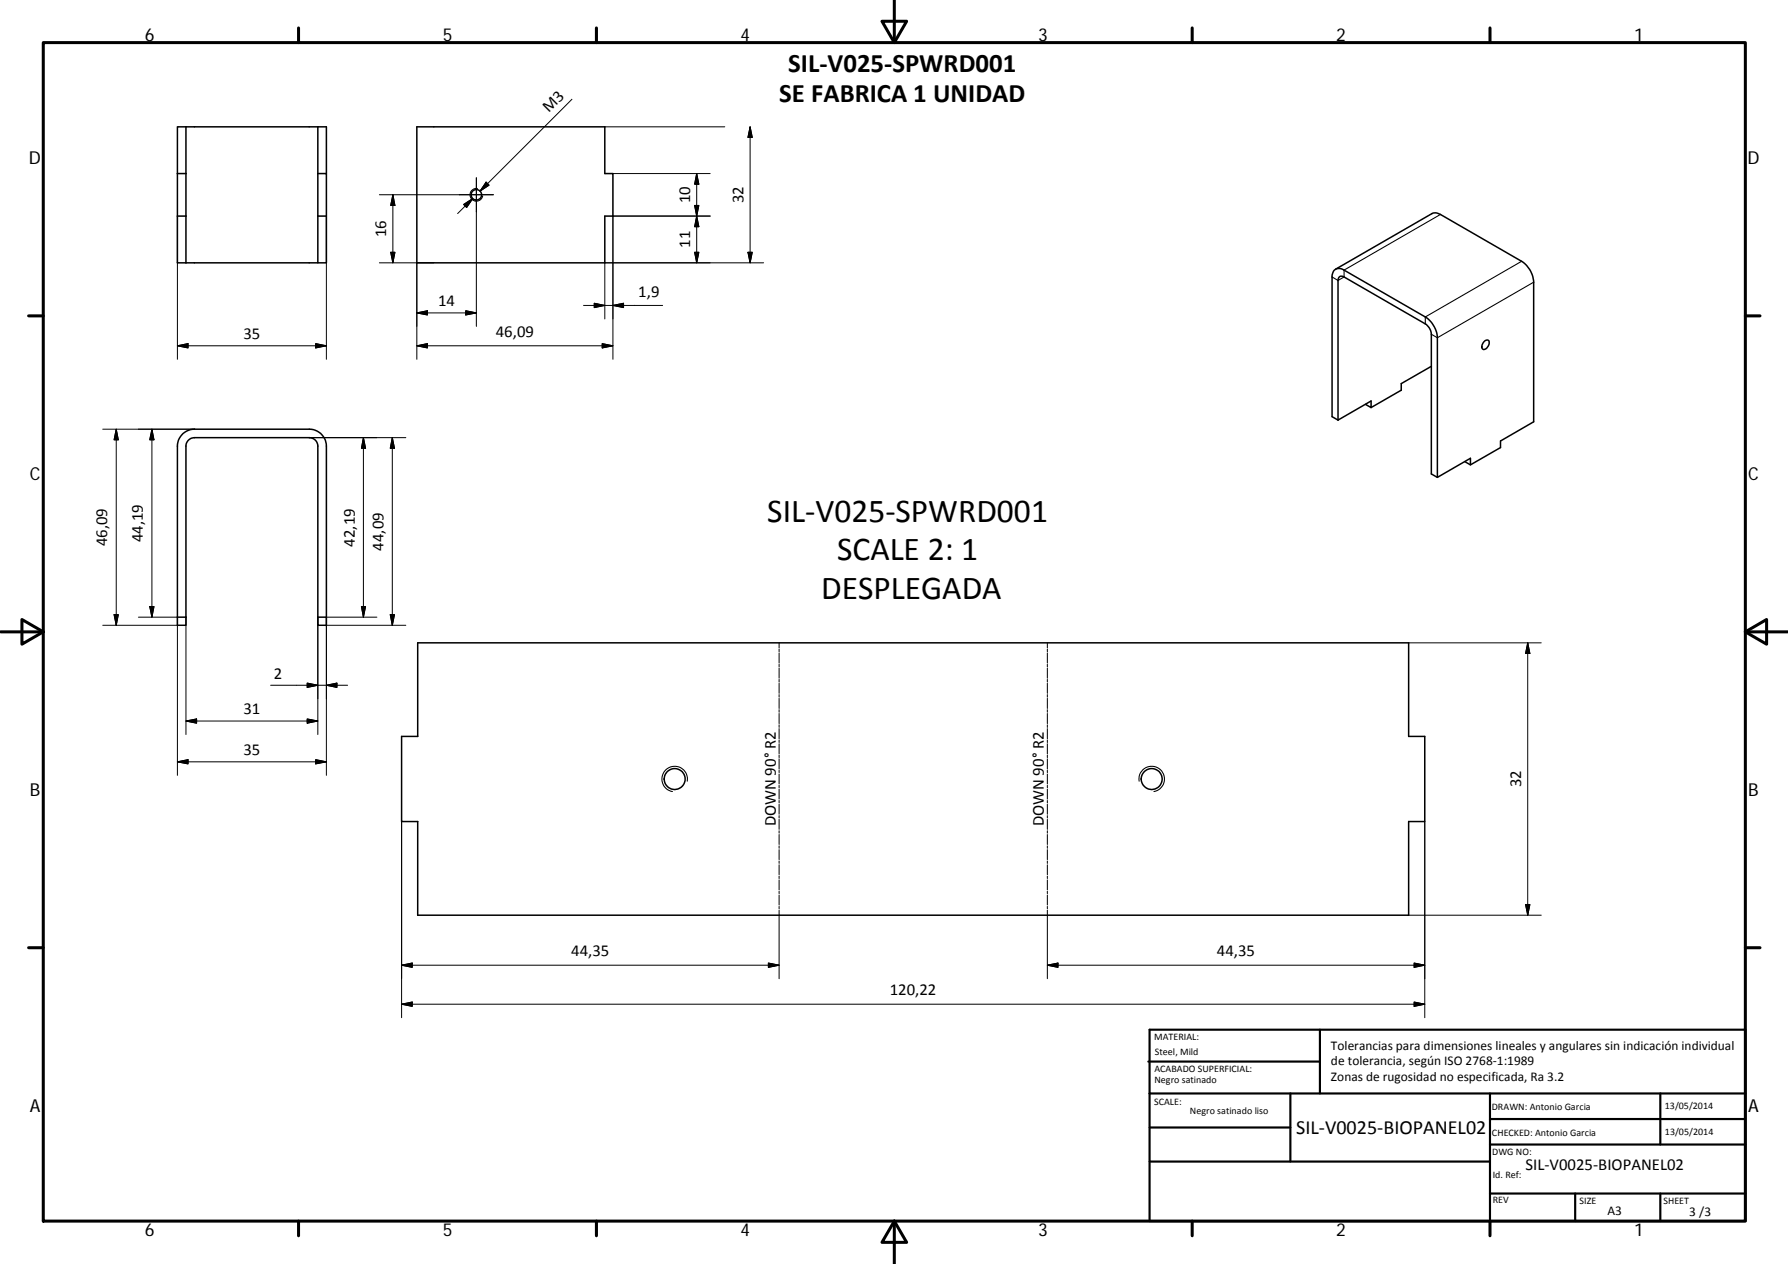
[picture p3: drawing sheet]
<svg xmlns="http://www.w3.org/2000/svg" width="420mm" height="297mm" viewBox="0 0 420 297" stroke-linecap="round" stroke-linejoin="round" font-family="sans-serif">
<g fill="none" stroke="#000" stroke-width=".36">
<path d="M43.7 29.8h31M43.7 29.8h-2v11M43.7 29.8v32M74.7 29.8v21M74.7 29.8h2v11M97.9 29.8h44.2v11h1.9v10h-1.9v11h-44.2zM41.7 50.8h2M41.7 40.8v21h2M41.7 40.8h2M74.7 40.8h2v10M74.7 50.8h2M74.7 50.8v11h2v-11"/>
<path d="M43.7 61.8h31M313.8 63.3l22.7-13.1 .7-.2 1.3 .4 19.1 11a6.2 6.2 0 0 1 2.8 4.9v32.8l-7.8 4.5v1.6l-7.1 4-1.3-.7M314.4 98.7v-32.8a.87 .87 0 0 1 .4-.9 .87 .87 0 0 1 1 .1l19.1 11a3.1 3.1 0 0 1 1.4 2.4v32.9l1.5 .8M314.4 98.7l-1.4-.8v-32.8a1.72 1.72 0 0 1 .9-1.8 1.72 1.72 0 0 1 1.9 .2l19.1 11a6.4 6.4 0 0 1 2.9 4.9v32.8M320.9 95l1.3 .8v-1.6l-7.8 4.5M336.3 86.1l-7 4v1.6l-7.1 4.1M348.8 80.2a.64 .64 0 0 1 .9-.2 .64 .64 0 0 1 .2 .9 1.23 1.23 0 0 1-1.5 1.1 1.42 1.42 0 0 1 .4-1.8zM345.5 109.2v-1.5l-7.7 4.5M41.7 145h2M43.7 145v-40.2a2 2 0 0 1 2-2h27a2 2 0 0 1 2 2v40.2M74.7 145v1.9h2v-42.1a4 4 0 0 0-4-3.9h-27a4 4 0 0 0-4 3.9v42.1h2v-1.9M74.7 145h2"/>
<path d="M98.2 151.1h232.8v22h3.8v20h-3.8v22h-232.8v-22h-3.8v-20h3.8z"/>
<circle cx="111.9" cy="45.8" r="1.23"/>
<circle cx="158.5" cy="183.1" r="2.46"/>
<circle cx="270.6" cy="183.1" r="2.46"/>
</g>
<path d="M112.2 44.3a1.5 1.5 0 0 0-1.7 1.2 1.5 1.5 0 0 0 1.2 1.8 1.5 1.5 0 0 0 1.7-1.2M338.5 50.4l-22.7 13.1v1.6l-1.4 .8-1.4-.8M357.6 61.4l-22.7 13.1v1.6M360.4 66.3l-22.6 13.1-1.5-.9M161.5 183.6a3 3 0 0 0-2.4-3.5 3 3 0 0 0-3.5 2.4 3 3 0 0 0 2.4 3.5M267.7 183.6a3 3 0 0 1 2.4-3.5 3 3 0 0 1 3.5 2.4 3 3 0 0 1-2.4 3.5" fill="none" stroke="#000" stroke-width=".25"/>
<g fill="none" stroke="#000" stroke-width=".23">
<path d="M134.4 23.3l-21.6 21.6 1.8-1.7M142.1 29.8h28.2M176.3 29.8v32M176.3 29.8l.5 2.5h-1zM41.7 50.8v33.6M76.7 50.8v33.6M89.1 45.8h26.8M91.8 59.3h1l-.5 2.5zM92.3 45.8v16M92.3 45.8l.5 2.5h-1zM109 48l2.1-1.3-1.4 2.1zM111.1 46.7l-3.6 3.5"/>
<path d="M111.9 41.8v34.9M114.2 42.8l.7 .7-2.1 1.4zM144 40.8h22.9M163.2 59.3h1l-.5 2.5zM163.2 48.3h1l-.5 2.5zM163.7 40.8v21M163.7 50.8l.5 2.5h-1zM163.7 40.8l.5 2.5h-1zM166.9 50.8h-22.9v33.6M175.8 59.3h1l-.5 2.5zM89.1 61.8h12.8M97.9 73.5l2.5-.5v1z"/>
<path d="M97.9 73.5h14M97.9 61.8v22.6M109.4 73l2.5 .5-2.5 .5zM137.1 71.8h18.6M139.6 71.3l2.5 .5-2.5 .5zM144 71.8l2.5-.5v1zM179.4 61.8h-37.3v13.2M41.7 81.3l2.5-.5v1zM41.7 81.3h35M74.2 80.8l2.5 .5-2.5 .5zM97.9 81.3l2.5-.5v1zM97.9 81.3h46.1"/>
<path d="M141.5 80.8l2.5 .5-2.5 .5zM24.1 100.9h21.6M27.3 100.9l.5 2.5h-1zM27.3 100.9v46M35.7 100.9l.5 2.5h-1zM35.7 100.9v44.1M72.7 102.8h22.7M85.4 102.8l.5 2.5h-1zM85.4 102.8v42.2M92.2 102.8v44.1M92.2 102.8l.5 2.5h-1zM24.1 146.9h17.6"/>
<path d="M26.8 144.4h1l-.5 2.5zM32.5 145h9.2v37.2M35.2 142.5h1l-.5 2.5zM43.7 145v27.6M74.7 145v27.6M76.7 146.9h18.7M84.9 142.5h1l-.5 2.5zM88.6 145h-11.9v37.2M91.7 144.4h1l-.5 2.5zM183.1 151.1v1.2M183.1 152.5v.7M183.1 153.4v2.4"/>
<path d="M183.1 156.1v.6M183.1 157v2.4M183.1 159.7v.6M246.1 151.1v1.2M246.1 152.5v.7M246.1 153.4v2.4M246.1 156.1v.6M246.1 157v2.4M246.1 159.7v.6M331 151.1h31.2M359 151.1v64M359 151.1l.5 2.5h-1z"/>
<path d="M41.7 179l2.5-.5v1zM41.7 179h35M43.7 169.4l2.5-.4v.9zM43.7 169.4h31M63.6 161h18.1M72.2 160.5l2.5 .5-2.5 .5zM72.2 169l2.5 .4-2.5 .5zM74.2 178.5l2.5 .5-2.5 .5zM76.7 161l2.5-.5v1zM183.1 160.5v2.4M183.1 163.2v.6M183.1 164.1v2.4"/>
<path d="M183.1 166.8v.6M183.1 167.7v2.4M183.1 170.3v.6M183.1 171.2v2.4M183.1 173.9v.6M183.1 174.8v2.4M183.1 177.4v.7M183.1 178.3v2.4M246.1 160.5v2.4M246.1 163.2v.6M246.1 164.1v2.4M246.1 166.8v.6"/>
<path d="M246.1 167.7v2.4M246.1 170.3v.6M246.1 171.2v2.4M246.1 173.9v.6M246.1 174.8v2.4M246.1 177.4v.7M246.1 178.3v2.4M94.4 193.1v46.1M183.1 181v.6M183.1 181.9v2.3M183.1 184.6v.5M183.1 185.4v2.4"/>
<path d="M183.1 188.1v.6M183.1 189v2.3M183.1 191.7v.5M183.1 192.6v2.3M183.1 195.2v.6M183.1 196.1v2.4M183.1 198.8v.5M183.1 199.7v2.3M246.1 181v.6M246.1 181.9v2.3M246.1 184.6v.5M246.1 185.4v2.4"/>
<path d="M246.1 188.1v.6M246.1 189v2.3M246.1 191.7v.5M246.1 192.6v2.3M246.1 195.2v.6M246.1 196.1v2.4M246.1 198.8v.5M246.1 199.7v2.3M334.8 193.1v46.1M183.1 202.3v.6M183.1 203.2v2.4M183.1 205.9v.6"/>
<path d="M183.1 206.8v2.3M183.1 209.4v.6M183.1 210.3v2.4M183.1 213v.6M183.1 213.9v16.1M246.1 202.3v.6M246.1 203.2v2.4M246.1 205.9v.6M246.1 206.8v2.3M246.1 209.4v.6M246.1 210.3v2.4M246.1 213v.6"/>
<path d="M246.1 213.9v16.1M331 215.1h31.2M358.5 212.6h1l-.5 2.5zM94.4 236l2.5-.5v1zM94.4 226.8l2.5-.5v1zM94.4 236h240.4M94.4 226.8h88.7M180.6 226.3l2.5 .5-2.5 .5zM246.1 226.8l2.5-.5v1zM246.1 226.8h88.7M332.3 235.5l2.5 .5-2.5 .5zM332.3 226.3l2.5 .5-2.5 .5z"/>
</g>
<g fill="none" stroke="#000" stroke-width=".71">
<path d="M10.2 10h399.9v277h-399.9zM70.2 6.6v3.4M140.2 6.6v3.4M207.3 5h5.8l-2.9 5zM210.2 0v10M280.2 6.6v3.4M350.1 6.6v3.4M6.7 74.2h3.5M410.1 74.2h3.5M.2 148.5h10M5.2 145.6l5 2.9-5 2.9zM410.1 148.5l5-2.9v5.8z"/>
<path d="M410.1 148.5h10M6.7 222.7h3.5M410.1 222.7h3.5M70.2 287v3.4M140.2 287v3.4M210.2 287l2.9 5h-5.8zM210.2 287v10M280.2 287v3.4M350.1 287v3.4"/>
</g>
<g fill="none" stroke="#000" stroke-width=".51">
<path d="M269.8 249.5h40.4M270.1 242h140v45h-140zM270.1 257h140M303.2 257v16M310.2 242v15M350.1 257v30M390.2 257v12M270.1 265h33.1M270.1 273h80M350.1 269h60M350.1 263h60M350.1 280.5h60"/>
<path d="M370.2 280.5v6.5M390.2 280.5v6.5"/>
</g>
<g fill="#000" stroke="#000" stroke-width=".23">
<path d="M176.3 29.8l.5 2.5h-1zM91.8 59.3h1l-.5 2.5zM92.3 45.8l.5 2.5h-1zM109 48l2.1-1.3-1.4 2.1zM114.2 42.8l.7 .7-2.1 1.4zM163.2 59.3h1l-.5 2.5zM163.2 48.3h1l-.5 2.5zM163.7 50.8l.5 2.5h-1zM163.7 40.8l.5 2.5h-1zM175.8 59.3h1l-.5 2.5zM97.9 73.5l2.5-.5v1zM109.4 73l2.5 .5-2.5 .5z"/>
<path d="M139.6 71.3l2.5 .5-2.5 .5zM144 71.8l2.5-.5v1zM41.7 81.3l2.5-.5v1zM74.2 80.8l2.5 .5-2.5 .5zM97.9 81.3l2.5-.5v1zM141.5 80.8l2.5 .5-2.5 .5zM27.3 100.9l.5 2.5h-1zM35.7 100.9l.5 2.5h-1zM85.4 102.8l.5 2.5h-1zM92.2 102.8l.5 2.5h-1zM26.8 144.4h1l-.5 2.5zM35.2 142.5h1l-.5 2.5z"/>
<path d="M84.9 142.5h1l-.5 2.5zM91.7 144.4h1l-.5 2.5zM359 151.1l.5 2.5h-1zM41.7 179l2.5-.5v1zM43.7 169.4l2.5-.4v.9zM72.2 160.5l2.5 .5-2.5 .5zM72.2 169l2.5 .4-2.5 .5zM74.2 178.5l2.5 .5-2.5 .5zM76.7 161l2.5-.5v1zM358.5 212.6h1l-.5 2.5zM94.4 236l2.5-.5v1zM94.4 226.8l2.5-.5v1z"/>
<path d="M180.6 226.3l2.5 .5-2.5 .5zM246.1 226.8l2.5-.5v1zM332.3 235.5l2.5 .5-2.5 .5zM332.3 226.3l2.5 .5-2.5 .5z"/>
</g>
<g font-size="7.9">
<text x="180.3" y="122.7">SIL‐V025‐SPWRD001</text>
<text x="196.7" y="131.6">SCALE 2: 1</text>
<text x="192.9" y="140.7">DESPLEGADA</text>
</g>
<g font-size="6.3">
<text x="185.2" y="16.9">SIL‐V025‐SPWRD001</text>
<text x="183.1" y="24">SE FABRICA 1 UNIDAD</text>
</g>
<text font-size="4.7" x="304.6" y="266.5">SIL‐V0025‐BIOPANEL02</text>
<g font-size="4.2">
<text x="34" y="9.6">6</text>
<text x="104" y="9.6">5</text>
<text x="174" y="9.6">4</text>
<text x="244" y="9.6">3</text>
<text x="314" y="9.6">2</text>
<text x="384" y="9.6">1</text>
<text x="6.8" y="38.7">D</text>
<text x="410.6" y="38.7">D</text>
<text x="7" y="112.9">C</text>
<text x="410.8" y="112.9">C</text>
<text x="7" y="187.1">B</text>
<text x="410.8" y="187.1">B</text>
<text x="7" y="261.3">A</text>
<text x="410.8" y="261.3">A</text>
<text x="34" y="290.4">6</text>
<text x="104" y="290.4">5</text>
<text x="174" y="290.4">4</text>
<text x="244" y="290.4">3</text>
<text x="314" y="290.4">2</text>
<text x="384" y="290.4">1</text>
</g>
<g font-size="3.9">
<text x="129" y="26.5" transform="rotate(-45 129 26.5)">M3</text>
<text x="162.2" y="47.8" transform="rotate(-90 162.2 47.8)">10</text>
<text x="174.7" y="47.8" transform="rotate(-90 174.7 47.8)">32</text>
<text x="90.8" y="55.8" transform="rotate(-90 90.8 55.8)">16</text>
<text x="162.2" y="58.3" transform="rotate(-90 162.2 58.3)">11</text>
<text x="150" y="69.7">1,9</text>
<text x="103" y="72">14</text>
<text x="57.2" y="79.7">35</text>
<text x="116.5" y="79.2">46,09</text>
<text x="25.2" y="128.4" transform="rotate(-90 25.2 128.4)">46,09</text>
<text x="33.6" y="127.4" transform="rotate(-90 33.6 127.4)">44,19</text>
<text x="83.3" y="128.4" transform="rotate(-90 83.3 128.4)">42,19</text>
<text x="90.1" y="129.4" transform="rotate(-90 90.1 129.4)">44,09</text>
<text x="64.4" y="159.5">2</text>
<text x="57.2" y="167.9">31</text>
<text x="57.2" y="177.5">35</text>
<text x="357.4" y="185.1" transform="rotate(-90 357.4 185.1)">32</text>
<text x="182.3" y="194.2" transform="rotate(-90 182.3 194.2)">DOWN 90° R2</text>
<text x="245.3" y="194.2" transform="rotate(-90 245.3 194.2)">DOWN 90° R2</text>
<text x="134.2" y="224.7">44,35</text>
<text x="286" y="224.7">44,35</text>
<text x="209.1" y="233.9">120,22</text>
<text x="358.5" y="274.9">SIL‐V0025‐BIOPANEL02</text>
</g>
<g font-size="3.1">
<text x="312.8" y="246.8">Tolerancias para dimensiones lineales y angulares sin indicación individual</text>
<text x="312.8" y="250.4">de tolerancia, según ISO 2768‐1:1989</text>
<text x="312.8" y="254">Zonas de rugosidad no especificada, Ra 3.2</text>
<text x="377.7" y="285.6">A3</text>
<text x="397" y="285.8">3 /3</text>
</g>
<g font-size="2.4">
<text x="271.2" y="244.4">MATERIAL:</text>
<text x="271.3" y="251.9">ACABADO SUPERFICIAL:</text>
<text x="271.4" y="247.9">Steel, Mild</text>
<text x="271.3" y="254.6">Negro satinado</text>
<text x="271.2" y="259.7">SCALE:</text>
<text x="279.6" y="261.8">Negro satinado liso</text>
<text x="350.6" y="260.9">DRAWN: Antonio Garcia</text>
<text x="391.2" y="260.6">13/05/2014</text>
<text x="350.6" y="267">CHECKED: Antonio Garcia</text>
<text x="391.2" y="266.6">13/05/2014</text>
<text x="350.6" y="271.4">DWG NO:</text>
<text x="350.8" y="276.8">Id. Ref:</text>
<text x="350.8" y="282.8">REV</text>
<text x="371.2" y="282.9">SIZE</text>
<text x="390.9" y="282.9">SHEET</text>
</g>
</svg>
